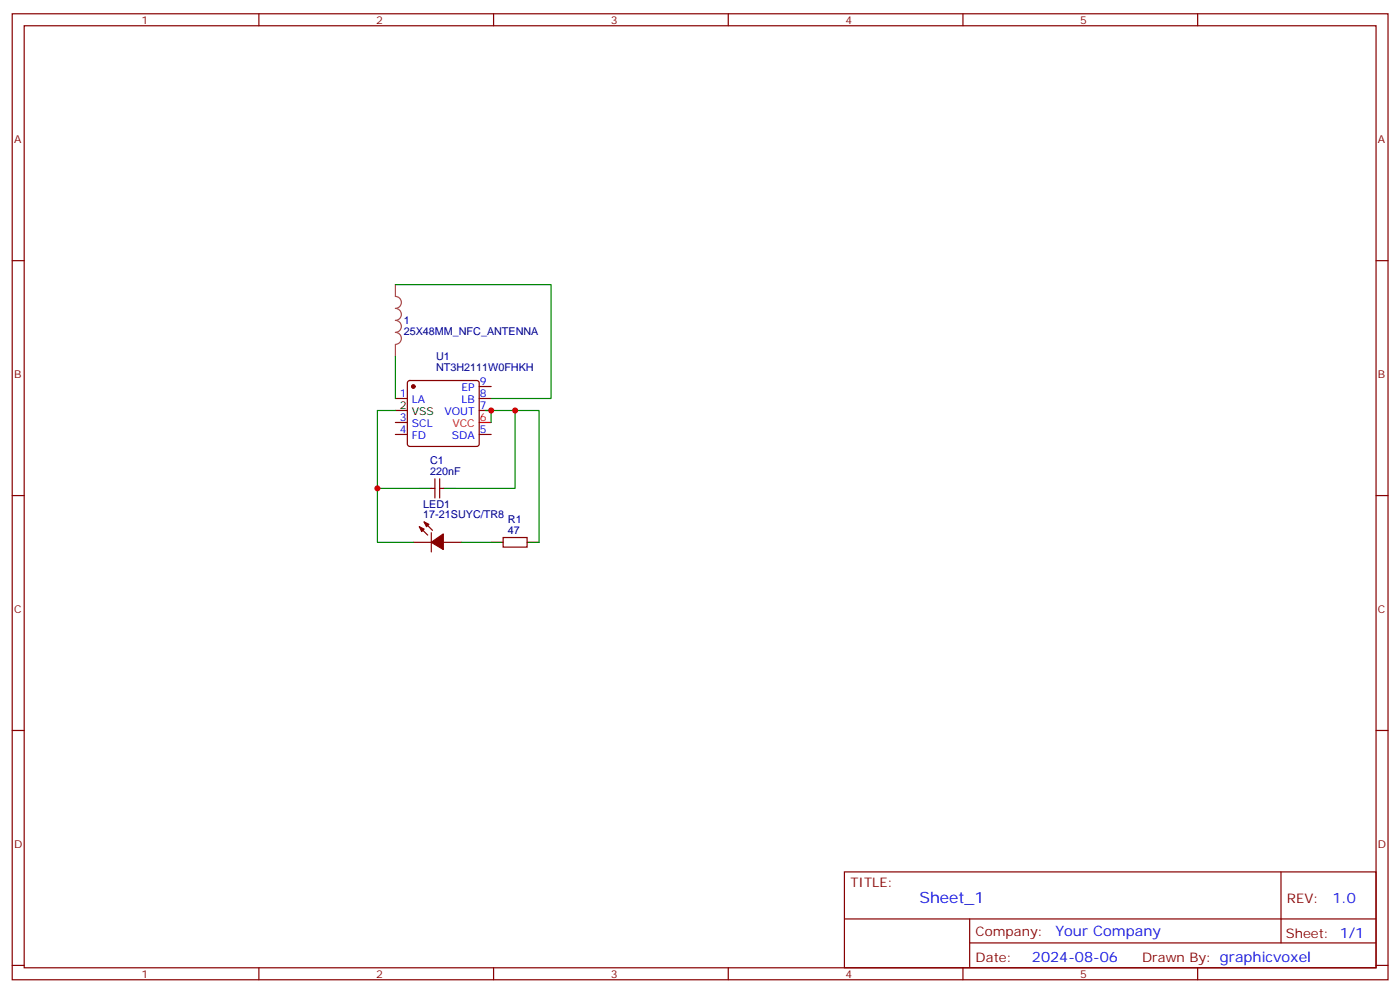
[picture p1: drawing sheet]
<svg xmlns="http://www.w3.org/2000/svg" width="412mm" height="292mm" viewBox="0 0 412 292" stroke-linecap="round" stroke-linejoin="round" font-family="sans-serif">
<g fill="none" stroke="#870000" stroke-width=".35">
<path d="M3.6 4.1h405.3v284.3h-405.3zM7.1 7.6h398.3v277.3h-398.3zM76.3 4.1v3.5M145.4 4.1v3.5M214.6 4.1v3.5M283.7 4.1v3.5M352.8 4.1v3.5M3.6 76.7h3.5M405.4 76.7h3.5M116.5 117.3h3.5M120.2 112.2l.5-.2h19.8l.5 .2 .2 .5v18l-.3 .5-.4 .2h-19.8l-.5-.2-.2-.5v-18zM141.2 113.8h3.5"/>
<path d="M141.2 117.3h3.5M116.5 127.9h3.5M116.5 124.4h3.5M141.2 120.8h3.5M141.2 127.9h3.5M3.6 145.9h3.5M121.8 159.6h5.3M123.5 155l2.5 2.5M125 153.6l2.4 2.5M127.1 156.8v5.7M127.1 143.8h1M128.1 140.9v5.7"/>
<path d="M129.5 140.9v5.7M129.5 143.8h1.1M130.6 159.6h5.3M148.2 158.2h7.1v2.8h-7.1zM405.4 145.9h3.5M3.6 215h3.5M405.4 215h3.5M248.8 256.6h156.6v28.3h-156.6zM377.4 256.7v20.8M248.8 270.5h156.5M285.7 277.5h119.6M285.7 270.5v14.1"/>
<path d="M3.6 284.2h3.5M76.3 284.9v3.5M145.4 284.9v3.5M214.6 284.9v3.5M283.7 284.9v3.5M352.8 284.9v3.5M405.4 284.2h3.5"/>
</g>
<path d="M141.2 124.4h3.5" fill="none" stroke="#f00" stroke-width=".35"/>
<path d="M116.5 120.8h3.5M123.5 143.8h3.6M130.6 143.8h3.5M144.7 159.6h3.5M155.3 159.6h3.5" fill="none" stroke="#000" stroke-width=".35"/>
<g fill="#870000" stroke="#870000" stroke-width=".35">
<path d="M123.5 155l1.5 .8-.8 .7z"/>
<path d="M125 153.6l1.4 .7-.7 .7z"/>
<path d="M127.1 159.6l3.5-2.4v4.5z"/>
<circle cx="121.8" cy="113.8" r=".53"/>
</g>
<path d="M116.5 83.8v3.5a1.76 1.76 0 0 1 1.8 1.7 1.76 1.76 0 0 1-1.8 1.8 1.76 1.76 0 0 1 1.8 1.7 1.76 1.76 0 0 1-1.8 1.8 1.76 1.76 0 0 1 1.8 1.8 1.76 1.76 0 0 1-1.8 1.7 1.76 1.76 0 0 1 1.8 1.8 1.76 1.76 0 0 1-1.8 1.8M116.5 101.5v3.5" fill="none" stroke="#a64a4a" stroke-width=".35"/>
<path d="M116.5 83.8h45.8v33.5h-17.6M116.5 105v12.3M116.5 120.8h-5.3v23h12.3M142.9 120.8h8.9v23h-17.7M144.7 120.8v3.6M151.8 120.8h7v38.8M111.2 143.8v15.8h10.6M135.9 159.6h8.8" fill="none" stroke="#008700" stroke-width=".35"/>
<g fill="#c00">
<circle cx="144.7" cy="120.8" r=".88"/>
<circle cx="151.8" cy="120.8" r=".88"/>
<circle cx="111.2" cy="143.8" r=".88"/>
</g>
<text font-size="4.6" fill="#00f" x="270.9" y="265.7">Sheet_1</text>
<g font-size="4.2" fill="#00f">
<text x="392.6" y="265.9">1.0</text>
<text x="311" y="275.5">Your Company</text>
<text x="304" y="283.3">2024-08-06</text>
</g>
<g font-size="3.9" fill="#800">
<text x="250.5" y="261.2">TITLE:</text>
<text x="379.2" y="265.9">REV:</text>
<text x="287.5" y="275.4">Company:</text>
<text x="378.8" y="276">Sheet: 1/1</text>
<text x="287.5" y="283.1">Date:</text>
<text x="336.5" y="283.2">Drawn By: graphicvoxel</text>
</g>
<g font-size="3.2" fill="#800">
<text x="41.7" y="7.1">1</text>
<text x="110.8" y="7.1">2</text>
<text x="180" y="7.1">3</text>
<text x="249.1" y="7.1">4</text>
<text x="318.3" y="7.1">5</text>
<text x="4.1" y="42.2">A</text>
<text x="405.9" y="42.2">A</text>
<text x="4.1" y="111.3">B</text>
<text x="405.9" y="111.3">B</text>
<text x="4.1" y="180.4">C</text>
<text x="405.9" y="180.4">C</text>
<text x="4.1" y="249.6">D</text>
<text x="405.9" y="249.6">D</text>
<text x="41.7" y="287.9">1</text>
<text x="110.8" y="287.9">2</text>
<text x="180" y="287.9">3</text>
<text x="249.1" y="287.9">4</text>
<text x="318.3" y="287.9">5</text>
</g>
<g font-size="3.2" fill="#000080">
<text x="119" y="95.4">1</text>
<text x="119" y="98.6">25X48MM_NFC_ANTENNA</text>
<text x="128.5" y="106">U1</text>
<text x="128.5" y="109.2">NT3H2111W0FHKH</text>
<text x="126.7" y="136.7">C1</text>
<text x="126.7" y="139.9">220nF</text>
<text x="124.7" y="149.4">LED1</text>
<text x="124.7" y="152.6">17-21SUYC/TR8</text>
<text x="149.7" y="154">R1</text>
<text x="149.7" y="157.2">47</text>
</g>
<g font-size="3.2" fill="#00f">
<text x="141.4" y="113.4">9</text>
<text x="117.8" y="116.9">1</text>
<text x="121.3" y="118.7">LA</text>
<text x="135.9" y="118.7">LB</text>
<text x="136" y="115.2">EP</text>
<text x="141.4" y="116.9">8</text>
<text x="117.8" y="124">3</text>
<text x="121.3" y="125.8">SCL</text>
<text x="130.9" y="122.2">VOUT</text>
<text x="141.4" y="120.5">7</text>
<text x="117.8" y="127.5">4</text>
<text x="121.3" y="129.3">FD</text>
<text x="133.1" y="129.3">SDA</text>
<text x="141.4" y="127.5">5</text>
</g>
<g font-size="3.2">
<text x="117.8" y="120.5">2</text>
<text x="121.3" y="122.2">VSS</text>
</g>
<g font-size="3.2" fill="#f00">
<text x="133.3" y="125.8">VCC</text>
<text x="141.4" y="124">6</text>
</g>
</svg>
